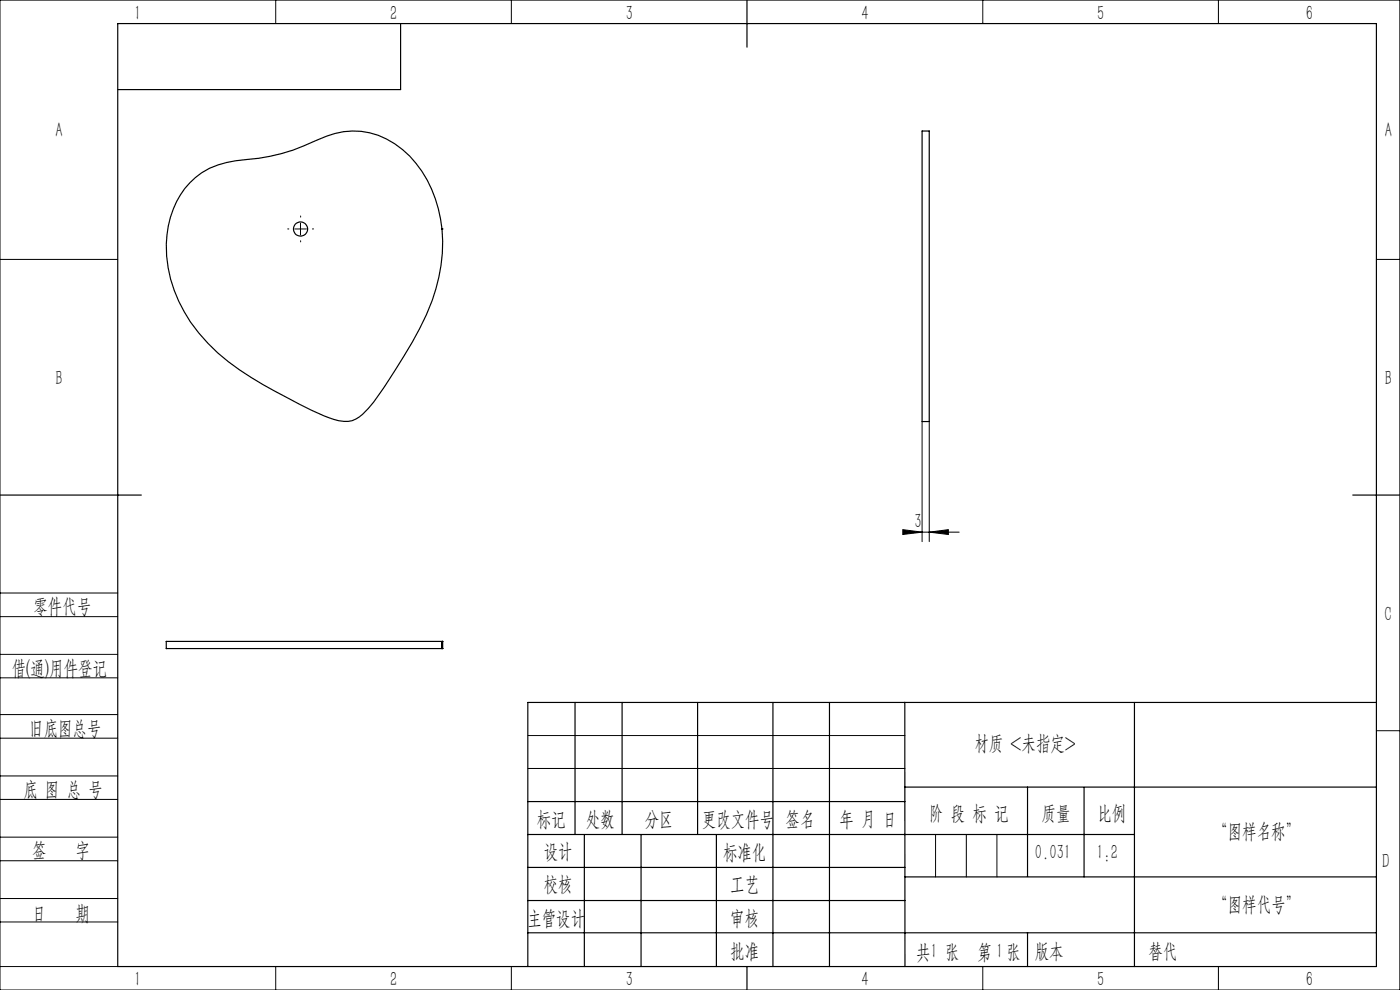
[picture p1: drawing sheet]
<svg xmlns="http://www.w3.org/2000/svg" width="297mm" height="210mm" viewBox="0 0 297 210" stroke-linecap="round" stroke-linejoin="round" font-family="sans-serif">
<g fill="none" stroke="#000" stroke-width=".25">
<path d="M25 5h267v200h-267zM85 5v14h-60M158.5 0v10M40.3 38.8a15.4 15.4 0 0 1 9.7-4.7 43.9 43.9 0 0 0 16.9-4.2 16.5 16.5 0 0 1 13.4-1.2 22 22 0 0 1 12.7 15.6 35.3 35.3 0 0 1-4 25.4 114.9 114.9 0 0 1-10.9 16.9 5.9 5.9 0 0 1-6.2 2.6 43.1 43.1 0 0 1-11-4.9 72.1 72.1 0 0 1-14.7-9.4 30.5 30.5 0 0 1-10.9-23.1 19.5 19.5 0 0 1 5-13zM93.8 48.6h.1M195.6 89.4v-61.6h1.5v61.6M195.6 89.4h1.5M0 105h30M287 105h10M35.3 136.1v1.5M35.3 137.6h58.5M35.3 136.1h58.5"/>
<path d="M93.8 137.6h.1M93.8 136.1h.1M93.8 136.1v1.5M122 149v28M132 149v28M148 149v28M164 149v56M176 149v56M191.9 149l.1 56M240.7 149v56M292 149h-180v56M112 177h128.7"/>
<path d="M112 170h80M124 177v28M136 177v28M152 177v28M191.9 167h100.1M218 167v18.9M230 167v19M112 197.9h180M112 184h80M112 191h80M192 186h100M218 197.9v7.1"/>
<path d="M158.5 205v5"/>
<circle cx="63.8" cy="48.6" r="1.51"/>
</g>
<g fill="none" stroke="#000" stroke-width=".21">
<path d="M0 0h297v210h-297zM58.5 0v5M108.5 0v5M208.5 0v5M258.5 0v5M0 55h25M62.5 48.6h2.5M63.7 47.3v2.5M292 55h5M195.6 89.4v25.5M197.1 89.4v25.5M191.5 112.4l4.1 .5-4.1 .5z"/>
<path d="M192.4 112.9h11.1M197.1 112.9l4.1-.5v1zM0 138.8h25M0 125.8h25M0 130.8h25M0 143.8h25M0 156.6h25M0 151.6h25M112 156h80M292 155h5M0 169.6h25M0 164.6h25"/>
<path d="M0 177.6h25M112 163h80M198.5 177v9M205 177v9M211.5 177v9M0 182.6h25M0 190.6h25M0 195.6h25M0 205h25M58.5 205v5M108.5 205v5M208.5 205v5"/>
<path d="M258.5 205v5"/>
</g>
<path d="M61.3 48.6h-.3M63.8 46.1v-.3M63.8 51.1v.2M66.3 48.6h.2" fill="none" stroke="#000" stroke-width=".21" stroke-dasharray="30.5 1.3 1.3 1.3"/>
<path d="M191.5 112.4l4.1 .5-4.1 .5zM197.1 112.9l4.1-.5v1z" fill="#000"/>
<g font-size="4.4">
<text x="28.5" y="4.1">1</text>
<text x="82.7" y="4.1">2</text>
<text x="132.7" y="4.1">3</text>
<text x="182.7" y="4.1">4</text>
<text x="232.7" y="4.1">5</text>
<text x="277" y="4.1">6</text>
<text x="11.7" y="29.1">A</text>
<text x="293.8" y="29.1">A</text>
<text x="11.7" y="81.6">B</text>
<text x="293.8" y="81.6">B</text>
<text x="194" y="112">3</text>
<text x="7.1" y="130.1">零件代号</text>
<text x="293.7" y="131.6">C</text>
<text x="2.5" y="143.2">借(通)用件登记</text>
<text x="6.2" y="155.8">旧底图总号</text>
<text x="206.7" y="159.1">材质 &lt;未指定&gt;</text>
<text x="5" y="168.9">底 图 总 号</text>
<text x="197.1" y="173.8">阶 段 标 记</text>
<text x="221" y="173.8">质量</text>
<text x="232.8" y="173.8">比例</text>
<text x="113.9" y="175.2">标记</text>
<text x="124.3" y="175.2">处数</text>
<text x="136.8" y="175.2">分区</text>
<text x="148.9" y="175.2">更改文件号</text>
<text x="166.7" y="175.2">签名</text>
<text x="178.1" y="175.2">年 月 日</text>
<text x="257.4" y="177.9">“图样名称”</text>
<text x="6.8" y="181.9">签</text>
<text x="16" y="181.9">字</text>
<text x="115.3" y="182.1">设计</text>
<text x="153.4" y="182.2">标准化</text>
<text x="219.6" y="182.1">0.031</text>
<text x="232.6" y="182.1">1:2</text>
<text x="293.2" y="184.1">D</text>
<text x="115.3" y="189">校核</text>
<text x="154.9" y="189">工艺</text>
<text x="6.8" y="195.2">日</text>
<text x="16" y="195.2">期</text>
<text x="111.9" y="196.2">主管设计</text>
<text x="154.9" y="196.2">审核</text>
<text x="257.4" y="193.2">“图样代号”</text>
<text x="154.9" y="203.1">批准</text>
<text x="194.4" y="203.4">共 张</text>
<text x="197.4" y="203.1">1</text>
<text x="207.4" y="203.4">第 张</text>
<text x="211.3" y="203.1">1</text>
<text x="219.5" y="203.1">版本</text>
<text x="243.6" y="203.1">替代</text>
<text x="28.5" y="209.1">1</text>
<text x="82.7" y="209.1">2</text>
<text x="132.7" y="209.1">3</text>
<text x="182.7" y="209.1">4</text>
<text x="232.7" y="209.1">5</text>
<text x="277" y="209.1">6</text>
</g>
</svg>
